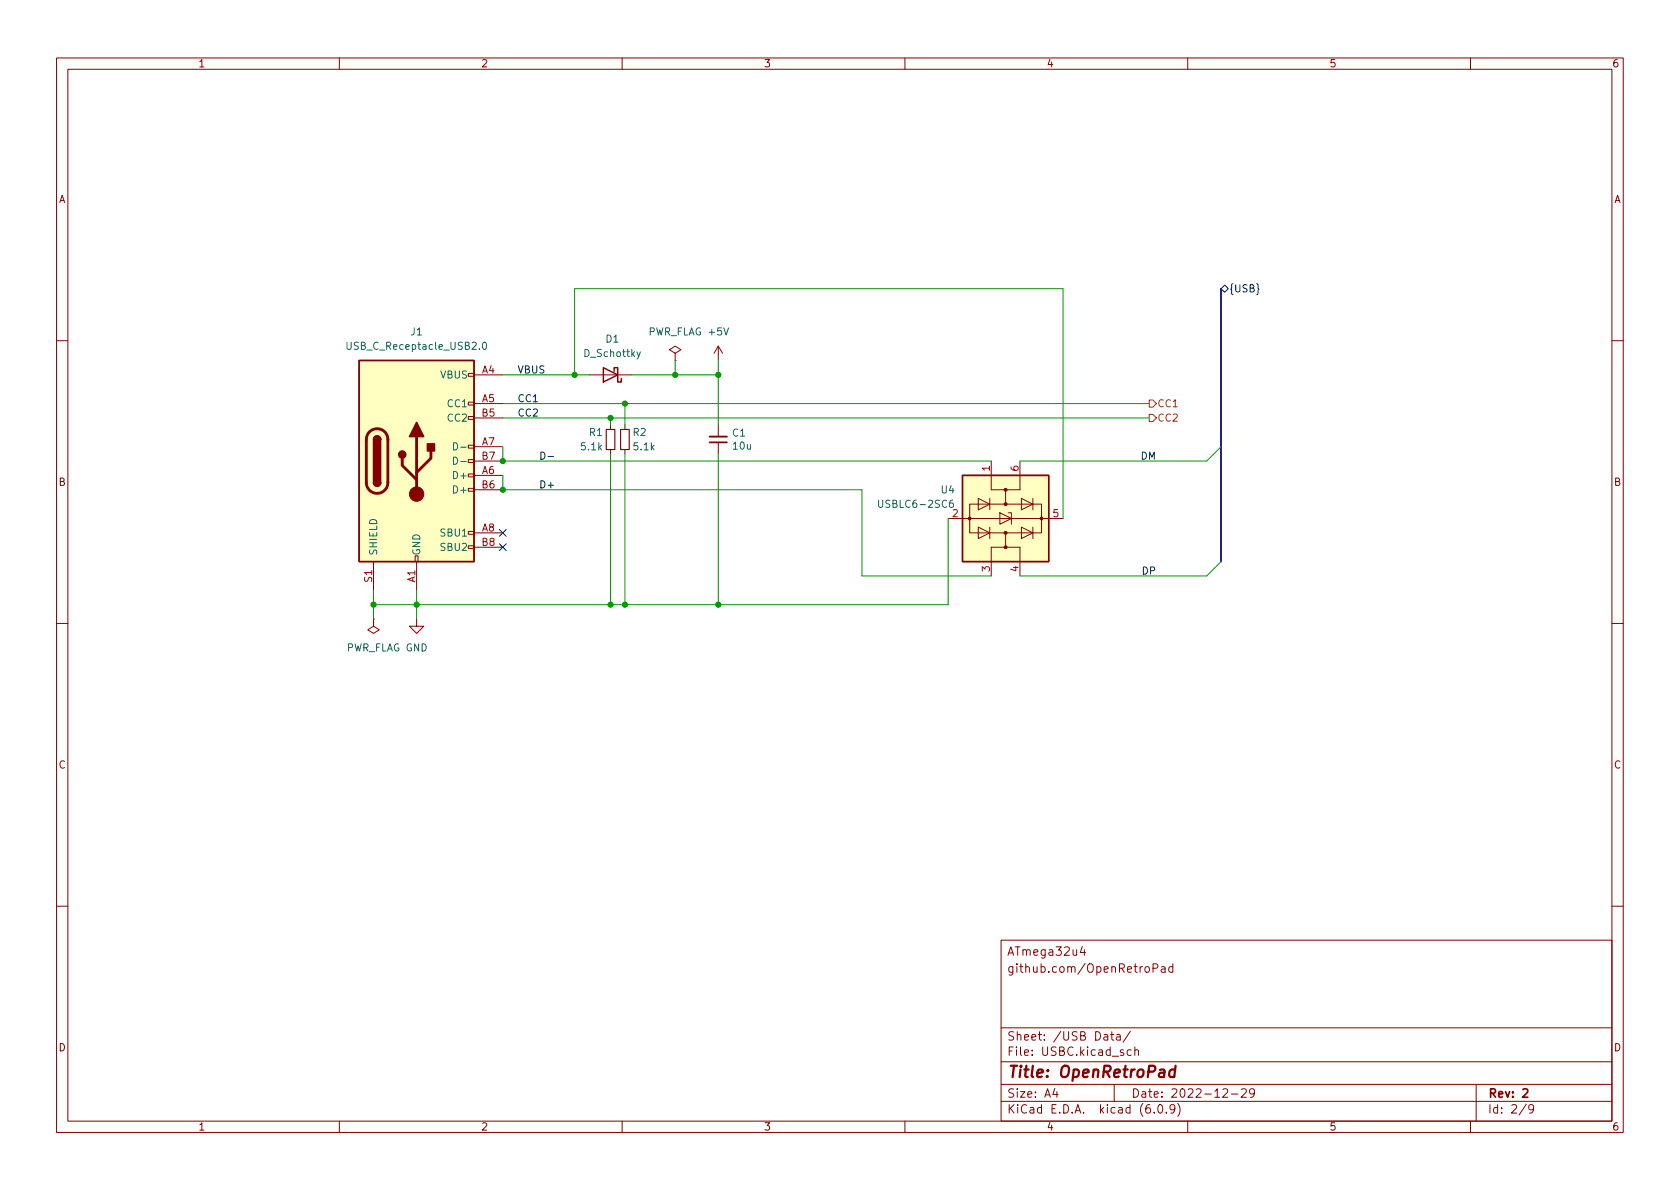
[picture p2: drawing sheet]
<svg xmlns="http://www.w3.org/2000/svg" width="297mm" height="210mm" viewBox="0 0 297 210" stroke-linecap="round" stroke-linejoin="round" font-family="sans-serif">
<g fill="none" stroke="#840000" stroke-width=".18">
<path d="M10 10.2h277v190.1h-277zM12 12.2h273v186.1h-273zM60 10.2v2M110 10.2v2M160 10.2v2M210 10.2v2M260 10.2v2M10 60.2h2M82.8 78.7h1v.5h-1zM82.8 73.7h1v.5h-1zM82.8 71.1h1v.5h-1zM82.8 66h1v.5h-1z"/>
<path d="M83.8 66.3h5.1M83.8 71.4h5.1M83.8 79h5.1M83.8 73.9h5.1M104.1 66.3h7.7M107.9 75.2v.7M107.9 79.5v.8M110.5 75.2v.7M110.5 79.5v.8M119.4 62.5l1-.7-1-.6-1 .6 1 .7v1.2M119.4 63.7h.1M127 61.2l-.8 1.3"/>
<path d="M127 61.2v2.5M127 75.2v2M127 78.2v2.1M127 61.2l.8 1.3M285 60.2h2M66 99.3v5.1M73.4 98.3h.5v1h-.5zM73.7 99.3v5.1M82.8 96.5h1v.5h-1zM82.8 94h1v.5h-1zM82.8 86.4h1v.5h-1zM82.8 83.8h1v.5h-1z"/>
<path d="M82.8 81.3h1v.5h-1zM83.8 84.1h5.1M83.8 94.2h5.1M83.8 86.6h5.1M83.8 81.5h5.1M83.8 96.8h5.1M167.6 91.7h20.4M171.4 89.1h12.7v5.1h-12.7zM173 88.1l2 1-2 1.1zM173 93.2l2 1-2 1zM175 88.1v2.1M175 93.2v2"/>
<path d="M175.3 81.5v5.1h2.5M176.8 90.7l2 1-2 1zM177.8 94.2v2.6h2.5v5M177.8 96.8h-2.5v5M178.3 90.7h.5v2M180.3 81.5v5.1h-2.5v2.5M180.6 88.1l2 1-2 1.1zM180.6 93.2l2 1-2 1zM182.6 88.1v2.1M182.6 93.2v2M10 110.2h2M66 109.5v1.2l1.1 .7-1.1 .6-1-.6 1-.7"/>
<path d="M66 109.5h.1M73.7 109.5v1.2h1.2l-1.2 1.3-1.3-1.3h1.3M285 110.2h2M10 160.2h2M177 166.3h108v32h-108zM191.4 167.4l-.4 1h.9M191.7 167.9v1M203.9 171.2l.7-.1 .1-.2-.1-.3-.2-.2h-.5v1.5M205.4 171h.5l.1 .9M206 171.3l-.5 .1a.29 .29 0 0 0-.2 .2 .29 .29 0 0 0 .2 .3h.5M207.4 171l-.5-.1-.3 .3v.4l.2 .3h.6M207.4 170.4v1.5"/>
<path d="M285 160.2h2M60 198.3v2M110 198.3v2M160 198.3v2M177 194.8h108M177 191.8h108M177 187.8h108M177 181.8h108M186.5 192.5l-.4 1h1M186.9 193v1M195.2 183h.6l.1 .9M195.9 183.3l-.5 .1a.29 .29 0 0 0-.3 .2 .29 .29 0 0 0 .3 .3h.5"/>
<path d="M196.4 182.9h.5M196.6 182.4v1.3l.3 .2M197 191.8v3M197.4 183h.6l.1 .9M198.1 183.3l-.5 .1a.29 .29 0 0 0-.2 .2 .29 .29 0 0 0 .2 .3h.5M199.9 182.4l-1.3 1.9M200 185.7l-.4-.1-.3 .3v.4l.1 .3h.6M200.6 185.8l.3-.2 .3 .1 .1 .9M200.6 185.1v1.5M204.1 196.7v.1M204.9 195.4l.2-.1a.81 .81 0 0 1 .6 .7 .81 .81 0 0 1-.3 .8h-.2a.81 .81 0 0 1-.6-.6 .81 .81 0 0 1 .3-.8zM206.2 196.7v.1"/>
<path d="M207.7 196l-.3 .3h-.3l-.2-.3 .1-.6 .4-.1 .2 .2a.99 .99 0 0 1-.3 1.3h-.3M208.2 195.1a1.72 1.72 0 0 1 0 2.3M210 198.3v2M216.2 192.7l.6-.2 .2 .2 .1 .3-1 1h1M217.7 193.5h1.2M219.5 192.7l.6-.2 .2 .2 .1 .3-1 1h1M221.8 193.2l-.3 .3-.4-.1-.2-.2 .2-.6 .4-.1 .2 .2a.99 .99 0 0 1-.3 1.3h-.3M260 198.3v2M261 191.8v6.5M269.9 195.3l-1.3 1.9M271.2 196l-.3 .3h-.3l-.3-.3 .1-.6 .5-.1 .2 .2a.99 .99 0 0 1-.4 1.3h-.3"/>
</g>
<path d="M125.5 78.2h3M269.3 192.7l.5-.2 .3 .2v.3l-.9 1h.9" fill="none" stroke="#840000" stroke-width=".3"/>
<path d="M207.8 189.2a.66 .66 0 0 0-1 .3l-.1 .6 .2 .3 .1 .1 .6-.1M207.9 188.5l-.3 2" fill="none" stroke="#840000" stroke-width=".4"/>
<path d="M107.2 75.9h1.5v3.6h-1.5zM109.7 75.9h1.6v3.6h-1.6z" fill="none" stroke="#840000" stroke-width=".2"/>
<g fill="#ffffc2" stroke="#ffffc2" stroke-width=".18">
<path d="M63.5 63.7h20.3v35.6h-20.3z"/>
<path d="M170.2 84.1h15.2v15.2h-15.2z"/>
</g>
<path d="M63.5 63.7h20.3v35.6h-20.3zM66 77.7a.64 .64 0 0 1 .7-.6 .64 .64 0 0 1 .6 .6M106.7 65l2.5 1.3-2.5 1.3zM108.6 65.7v-.7h.6v2.6h.7v-.7M66 85.3a.64 .64 0 0 0 .7 .7 .64 .64 0 0 0 .6-.7M170.2 84.1h15.2v15.2h-15.2z" fill="none" stroke="#840000" stroke-width=".25"/>
<path d="M65.3 76.4a1.91 1.91 0 0 1 2.1-.4 1.91 1.91 0 0 1 1.2 1.7v7.6a1.91 1.91 0 0 1-1.9 1.9 1.91 1.91 0 0 1-1.9-1.9v-7.7l.1-.7zM73.7 77.2v10.2M76.2 79.8v1.2l-2.5 2.6M71.1 81v1.3l2.6 2.5" fill="none" stroke="#840000" stroke-width=".51"/>
<g fill="#840000" stroke="#840000" stroke-width=".25">
<path d="M66 85.3h1.3a.64 .64 0 0 1-.6 .7 .64 .64 0 0 1-.7-.7z"/>
<path d="M66 77.7h1.3v7.6h-1.3z"/>
<path d="M66.2 77.3a.64 .64 0 0 1 .7-.2 .64 .64 0 0 1 .4 .6h-1.3z"/>
<path d="M73.7 74.7l1.2 2.5h-2.5z"/>
<path d="M75.6 78.5h1.2v1.3h-1.2z"/>
<circle cx="71.1" cy="80.4" r=".63"/>
</g>
<g fill="#840000" stroke="#840000" stroke-width=".18">
<circle cx="73.7" cy="87.4" r="1.27"/>
<circle cx="177.8" cy="86.6" r=".25"/>
<circle cx="177.8" cy="89.1" r=".25"/>
<circle cx="171.4" cy="91.7" r=".25"/>
<circle cx="184.1" cy="91.7" r=".25"/>
<circle cx="177.8" cy="94.2" r=".25"/>
<circle cx="177.8" cy="96.8" r=".25"/>
</g>
<path d="M61.4 60.5v1l.2 .3h.2l.3-.3v-1M80.2 78.3a.64 .64 0 0 1 .7 .6 .64 .64 0 0 1-.7 .7zM81.5 79.1h.9M85.4 60.6l.2-.1a.68 .68 0 0 1 .4 .6 .68 .68 0 0 1-.4 .7l-.2-.1-.1-.4zM113.2 62.2l-.4 1.2-.2 .1M80.2 80.8a.64 .64 0 0 1 .7 .7 .64 .64 0 0 1-.7 .6zM81.5 81.6h.9M155.3 88.5v1l.3 .2h.2l.3-.2v-1M168.5 88.5h-.4a.86 .86 0 0 0 0 1.2l.4-.1 .1-.4-.3-.3-.3 .1-.1 .2" fill="none" stroke="#006464" stroke-width=".18"/>
<path d="M125.5 77.2h3" fill="none" stroke="#840000" stroke-width=".33"/>
<path d="M215.9 51l.6-.6 .7 .6-.7 .7zM88.3 96.2l1.2 1.2M88.3 93.6l1.2 1.2M89.5 96.2l-1.2 1.2M89.5 93.6l-1.2 1.2" fill="none" stroke="#000084" stroke-width=".18"/>
<path d="M203.2 70.7h.6l.7 .7-.7 .6h-.6zM203.2 73.3h.6l.7 .6-.7 .6h-.6z" fill="none" stroke="#725600" stroke-width=".18"/>
<path d="M95.6 79.9a.64 .64 0 0 1 .8 .7 .64 .64 0 0 1-.8 .6zM96.9 80.7h1" fill="none" stroke="#0f0f0f" stroke-width=".18"/>
<path d="M215.9 51v48.3" fill="none" stroke="#000084" stroke-width=".3"/>
<g fill="none" stroke="#009600" stroke-width=".18">
<path d="M88.9 79v2.5h86.4M88.9 66.3h15.2M88.9 73.9h114.3M88.9 71.4h114.3M101.6 66.3v-15.3h86.4v40.7M107.9 73.9v1.3M110.5 71.4v3.8M111.8 66.3h15.2M119.4 63.7v2.6M127 63.7v11.5M215.9 79l-2.5 2.5h-33.1M88.9 84.1v2.5h63.5v15.2h22.9"/>
<path d="M107.9 80.3v26.6M110.5 80.3v26.6M127 80.3v26.6M167.6 91.7v15.2h-101.6M215.9 99.3l-2.5 2.5h-33.1M66 104.4v5.1M73.7 104.4v5.1"/>
</g>
<g fill="#009600" stroke="#009600" stroke-width=".18">
<circle cx="101.6" cy="66.3" r=".46"/>
<circle cx="110.5" cy="71.4" r=".46"/>
<circle cx="107.9" cy="73.9" r=".46"/>
<circle cx="66" cy="106.9" r=".46"/>
<circle cx="88.9" cy="86.6" r=".46"/>
<circle cx="88.9" cy="81.5" r=".46"/>
<circle cx="73.7" cy="106.9" r=".46"/>
<circle cx="110.5" cy="106.9" r=".46"/>
<circle cx="107.9" cy="106.9" r=".46"/>
<circle cx="127" cy="106.9" r=".46"/>
<circle cx="127" cy="66.3" r=".46"/>
<circle cx="119.4" cy="66.3" r=".46"/>
</g>
<text font-size="2.8" fill="#840000" x="178" y="190.6">Title: OpenRetroPad</text>
<g font-size="2.1" fill="#840000">
<text x="178" y="172">github.com/OpenRetroPad</text>
<text x="178" y="169">ATmega32u4</text>
<text x="178" y="184">Sheet: /USB Data/</text>
<text x="178" y="186.7">File: USBC.kicad_sch</text>
<text x="178" y="196.9">KiCad E.D.A. kicad (6.0.9)</text>
<text x="178" y="194.1">Size: A4</text>
<text x="200" y="194.1">Date: 2022-12-29</text>
<text x="263" y="194.1">Rev: 2</text>
<text x="263" y="196.9">Id: 2/9</text>
</g>
<g font-size="1.8" fill="#840000">
<text x="35" y="11.9">1</text>
<text x="85" y="11.9">2</text>
<text x="135" y="11.9">3</text>
<text x="185" y="11.9">4</text>
<text x="235" y="11.9">5</text>
<text x="285" y="11.9">6</text>
<text x="10.3" y="35.9">A</text>
<text x="285.3" y="35.9">A</text>
<text x="10.3" y="85.9">B</text>
<text x="285.3" y="85.9">B</text>
<text x="10.3" y="135.9">C</text>
<text x="285.3" y="135.9">C</text>
<text x="10.3" y="185.9">D</text>
<text x="285.3" y="185.9">D</text>
<text x="35" y="199.9">1</text>
<text x="85" y="199.9">2</text>
<text x="135" y="199.9">3</text>
<text x="185" y="199.9">4</text>
<text x="235" y="199.9">5</text>
<text x="285" y="199.9">6</text>
</g>
<text font-size="1.8" fill="#000084" x="217.3" y="51.7">{USB}</text>
<g font-size="1.8" fill="#006464">
<text x="72.7" y="59.3">J1</text>
<text x="114.4" y="59.3">PWR_FLAG</text>
<text x="125.4" y="59.3">+5V</text>
<text x="61.9" y="61.8">USB_C_Receptacle_USB2.0</text>
<text x="103.4" y="63.1">D_Schottky</text>
<text x="107.1" y="60.6">D1</text>
<text x="77.9" y="66.9">VBUS</text>
<text x="79.3" y="72">CC1</text>
<text x="79.3" y="74.5">CC2</text>
<text x="104.2" y="77.1">R1</text>
<text x="111.9" y="77.1">R2</text>
<text x="129.5" y="77.2">C1</text>
<text x="102.9" y="79.6">5.1k</text>
<text x="112.1" y="79.6">5.1k</text>
<text x="129.7" y="79.5">10u</text>
<text x="80.5" y="84.7">D+</text>
<text x="80.5" y="87.2">D+</text>
<text x="155.9" y="89.8">USBLC6-2SC6</text>
<text x="166.4" y="87.2">U4</text>
<text x="78.1" y="94.9">SBU1</text>
<text x="66.7" y="98.3" transform="rotate(-90 66.7 98.3)">SHIELD</text>
<text x="74.3" y="98.3" transform="rotate(-90 74.3 98.3)">GND</text>
<text x="78.1" y="97.4">SBU2</text>
<text x="61.1" y="115.2">PWR_FLAG GND</text>
</g>
<g font-size="1.8" fill="#a90000">
<text x="85.2" y="66">A4</text>
<text x="85.2" y="71.1">A5</text>
<text x="85.2" y="73.7">B5</text>
<text x="85.2" y="83.8">A6</text>
<text x="85.2" y="78.7">A7</text>
<text x="85.2" y="81.3">B7</text>
<text x="175" y="83.3" transform="rotate(-90 175 83.3)">1</text>
<text x="180.1" y="83.3" transform="rotate(-90 180.1 83.3)">6</text>
<text x="85.2" y="86.4">B6</text>
<text x="85.2" y="94">A8</text>
<text x="168.4" y="91.4">2</text>
<text x="186.2" y="91.4">5</text>
<text x="85.2" y="96.5">B8</text>
<text x="175" y="101.1" transform="rotate(-90 175 101.1)">3</text>
<text x="180.1" y="101.1" transform="rotate(-90 180.1 101.1)">4</text>
<text x="65.8" y="102.9" transform="rotate(-90 65.8 102.9)">S1</text>
<text x="73.4" y="103" transform="rotate(-90 73.4 103)">A1</text>
</g>
<g font-size="1.8" fill="#0f0f0f">
<text x="91.4" y="71.1">CC1</text>
<text x="91.4" y="66">VBUS</text>
<text x="91.4" y="73.6">CC2</text>
<text x="201.7" y="81.3">DM</text>
<text x="95.2" y="86.3">D+</text>
<text x="202" y="101.6">DP</text>
</g>
<g font-size="1.8" fill="#725600">
<text x="204.6" y="72">CC1</text>
<text x="204.6" y="74.5">CC2</text>
</g>
</svg>
